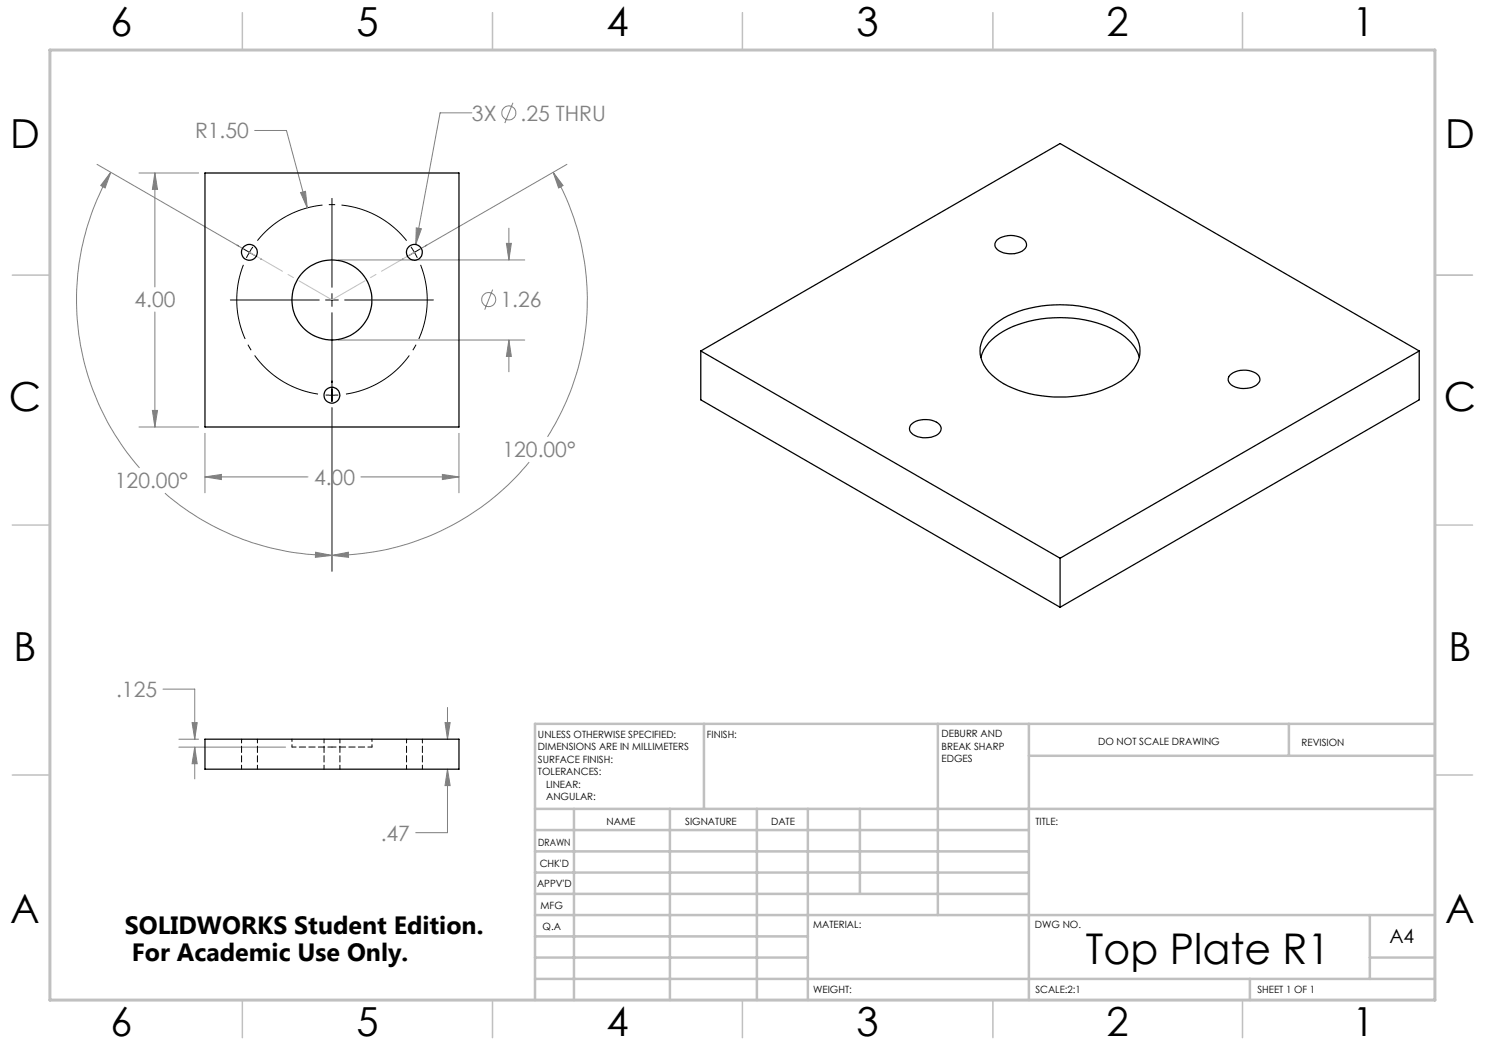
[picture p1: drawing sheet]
<svg xmlns="http://www.w3.org/2000/svg" width="297mm" height="210mm" viewBox="0 0 297 210" stroke-linecap="round" stroke-linejoin="round" font-family="sans-serif">
<g fill="none" stroke="#808080" stroke-width=".2">
<path d="M19.4 32.9l29.4 16.9M22.2 34.5l-1.2 3.1-.9-.5zM22.2 34.5a51.1 51.1 0 0 0 5.7 59.1M27.8 34.6h11.9M31 34.6v22.8M31 34.6l.5 3.3h-1zM50.9 26.1h6.4l4.2 15.5M60.1 38.5l1-.2 .4 3.3zM94.4 22.6h-6.4l-4.9 26.3M102.6 20.6l-1.6 4M110.6 34.5l2 2.6-.9 .5zM110.6 34.5a51.2 51.2 0 0 1-1.1 52.9"/>
<path d="M113.4 32.9l-29.4 16.9M67.7 52h37.3M83.3 45.6l1 .1-1.2 3.2zM98.5 57.9l-1.6 4M101.3 48.7h1l-.5 3.3zM101.8 45.6v6.4M31 62.4v23M67.7 68h37.3M101.8 68v6.4M101.8 68l.5 3.3h-1zM27.8 85.4h11.9M30.5 82.1h1l-.5 3.3z"/>
<path d="M33 98.6a50.9 50.9 0 0 0 33.4 12.5M41 86.7v11.9M41 95.4h20.6M41 95.4l3.3-.5v1zM66.4 81.6v32.7M72.2 95.4h19.6M88.5 94.9l3.3 .5-3.3 .5zM91.8 86.7v11.9M105.8 92.4a51.1 51.1 0 0 1-39.4 18.7M63.1 110.4l3.3 .7-3.3 .4zM66.4 111.1l3.3-.7v1.1zM32.6 137.8h6.3v10"/>
<path d="M35.8 149.4h21.3M35.8 147.8h3.9M38.4 144.5h1l-.5 3.3zM38.9 149.4v6.4M38.9 149.4l.5 3.3h-1zM89 144.5h1l-.5 3.3zM89.5 153.8v12.7h-6.4M89.5 141.5v6.3M89.5 153.8l.5 3.3h-1z"/>
<circle cx="101.8" cy="22.6" r="1.41"/>
<circle cx="97.7" cy="59.9" r="1.42"/>
</g>
<path d="M48.8 52.7a19 19 0 0 0 15.1 26.2M81.5 48.3a19 19 0 0 0-30.2 0M68.9 78.9a19 19 0 0 0 15.1-26.2" fill="none" stroke="#000" stroke-width=".2" stroke-dasharray="15.2 1.3 1.3 1.3" stroke-dashoffset="-.3" stroke-linecap="butt"/>
<g fill="none" stroke="#000" stroke-width=".2">
<path d="M66.4 39.7v17.8M46.1 60h17.8M47.4 49l.3 .2M48.8 49.8l2.2 1.3M50.6 49.4l-1.3 2.2M52.1 51.7l.3 .2M65.1 60h2.6M66.4 58.7v2.6M68.9 60h17.8M80.7 51.7l-.3 .2M82.2 49.4l1.3 2.2M84 49.8l-2.2 1.3"/>
<path d="M85.3 49l-.2 .2M65.1 79h2.6M66.4 62.5v17.8M66.4 81.6v.3"/>
</g>
<path d="M49.9 50.4l16.5 9.6M66.4 60l16.5-9.6" fill="none" stroke="#c0c0c0" stroke-width=".2" stroke-dasharray="15.2 1.3 1.3 1.3" stroke-dashoffset="7.6"/>
<path d="M287 55h7.5M287 144.8v55.2h-187.2" fill="none" stroke="#c0c0c0" stroke-width=".2"/>
<g fill="none" stroke="#c0c0c0" stroke-width=".5">
<path d="M140.8 144.8v17M187.6 144.8v38.2M205.8 144.8v55.2M205.8 151.2h81.2M257.8 144.8v6.4M287 144.8h-180v55.2M107 161.8h180M107 178.8h98.8M107 174.5h98.8M107 170.3h98.8M107 166h98.8M114.8 161.8v38.2"/>
<path d="M134 161.8v38.2M151.4 161.8v38.2M161.6 161.8v38.2M172 161.8v17M107 195.8h180M107 191.5h54.6M107 187.3h54.6M107 183h180M250 195.8v4.2M274 191.5h13M274 183v12.8"/>
</g>
<g fill="none" stroke="#c0c0c0" stroke-width=".3">
<path d="M48.5 2.5v7.5M98.5 2.5v7.5M148.5 2.5v7.5M198.6 2.5v7.5M248.5 2.5v7.5M2.5 55h7.5M287 55h7.5M2.5 105h7.5M287 105h7.5M2.5 155h7.5M287 155h7.5M48.5 200v7.5"/>
<path d="M98.5 200v7.5M148.5 200v7.5M198.6 200v7.5M248.5 200v7.5"/>
</g>
<path d="M10 10h277v190h-277z" fill="none" stroke="#c0c0c0" stroke-width=".6"/>
<g fill="#808080">
<path d="M66.4 111.1l3.3-.7v1.1zM110.6 34.5l2 2.6-.9 .5zM22.2 34.5l-1.2 3.1-.9-.5zM63.1 110.4l3.3 .7-3.3 .4z"/>
<path d="M38.9 149.4l.5 3.3h-1zM38.4 144.5h1l-.5 3.3zM89 144.5h1l-.5 3.3zM89.5 153.8l.5 3.3h-1zM83.3 45.6l-.2 3.3 1.2-3.2zM41 95.4l3.3-.5v1zM88.5 94.9l3.3 .5-3.3 .5zM31 34.6l.5 3.3h-1zM30.5 82.1h1l-.5 3.3zM101.3 48.7h1l-.5 3.3zM101.8 68l.5 3.3h-1zM60.1 38.5l1.4 3.1-.4-3.3z"/>
</g>
<g fill="none" stroke="#000" stroke-width=".25">
<path d="M41 34.6h50.8v50.8h-50.8zM199.4 48a4.5 4.5 0 0 1 5.6 .1 1.33 1.33 0 0 1-.6 2.1 4.6 4.6 0 0 1-5.2-.6 1.16 1.16 0 0 1 .2-1.6zM140.2 70.2v9.8l71.8 41.5M140.2 70.2l71.8 41.4M140.2 70.2l71.8-41.5 71.8 41.5M196.2 71.5a8.6 8.6 0 0 1 4.5-5.3 24.9 24.9 0 0 1 22.6 0 8.8 8.8 0 0 1 4.6 5.3M198.4 65.4a19.5 19.5 0 0 1 12.3-4.4 23 23 0 0 1 13.5 3.2 7.2 7.2 0 0 1 3.8 6.7 9.1 9.1 0 0 1-5.6 6.3 25.5 25.5 0 0 1-21.7-.5 8.7 8.7 0 0 1-4.7-5.8 6.5 6.5 0 0 1 2.4-5.5zM245.9 75.1a4.4 4.4 0 0 1 5.9 .1 1.27 1.27 0 0 1-.6 1.9 4.6 4.6 0 0 1-5.2-.4 1.16 1.16 0 0 1-.1-1.6zM283.8 70.2l-71.8 41.4M283.8 70.2v9.8l-71.8 41.5M182.1 85a4.4 4.4 0 0 1 5.9 0 1.51 1.51 0 0 1-1.2 2.3 4.4 4.4 0 0 1-4.7-.9 1.19 1.19 0 0 1 0-1.4zM212 111.6v9.9"/>
<path d="M41 147.8h50.8v6h-50.8z"/>
<circle cx="49.9" cy="50.5" r="1.59"/>
<circle cx="66.4" cy="60" r="8"/>
<circle cx="82.9" cy="50.5" r="1.6"/>
<circle cx="66.4" cy="79" r="1.59"/>
</g>
<path d="M58.4 149.4h8M66.4 149.4h8" fill="none" stroke="#000" stroke-width=".2" stroke-dasharray="1.3 .6" stroke-dashoffset=".4"/>
<path d="M48.3 147.8v6M51.5 153.8v-6M64.8 147.8v6M68 153.8v-6M81.3 147.8v6M84.5 153.8v-6" fill="none" stroke="#000" stroke-width=".2" stroke-dasharray="1.3 .6" stroke-dashoffset=".5"/>
<path d="M58.4 147.8v1.6M74.4 149.4v-1.6" fill="none" stroke="#000" stroke-width=".2" stroke-dasharray="1.3 .6" stroke-dashoffset=".8"/>
<text font-size="8.5" x="217.2" y="192.7">Top Plate R1</text>
<g font-size="8">
<text x="22.1" y="7.1">6</text>
<text x="71.3" y="7.2">5</text>
<text x="121.3" y="7.2">4</text>
<text x="171.3" y="7.2">3</text>
<text x="221.3" y="7.2">2</text>
<text x="270.5" y="7.2">1</text>
<text x="2" y="29.7">D</text>
<text x="289" y="29.7">D</text>
<text x="1.8" y="82.1">C</text>
<text x="288.8" y="82.2">C</text>
<text x="2.7" y="132.1">B</text>
<text x="289.7" y="132.2">B</text>
<text x="2" y="184.6">A</text>
<text x="289" y="184.7">A</text>
<text x="22.1" y="207.1">6</text>
<text x="71.3" y="207.1">5</text>
<text x="121.3" y="207.1">4</text>
<text x="171.3" y="207.1">3</text>
<text x="221.3" y="207.1">2</text>
<text x="270.5" y="207.1">1</text>
</g>
<g font-size="5">
<text x="25" y="186.7">SOLIDWORKS Student Edition.</text>
<text x="26.4" y="192.2">For Academic Use Only.</text>
</g>
<g font-size="4.2" fill="#808080">
<text x="39" y="27.7">R1.50</text>
<text x="94.4" y="24.1">3X</text>
<text x="104.1" y="24.1">.25 THRU</text>
<text x="26.9" y="61.5">4.00</text>
<text x="100.1" y="61.5">1.26</text>
<text x="100.5" y="91.5">120.00°</text>
<text x="23" y="97.7">120.00°</text>
<text x="62.8" y="97">4.00</text>
<text x="23.2" y="139.4">.125</text>
<text x="76.1" y="168.1">.47</text>
</g>
<text font-size="3.9" x="277.9" y="188.5">A4</text>
<g font-size="2">
<text x="107.6" y="147.6">UNLESS OTHERWISE SPECIFIED:</text>
<text x="141.4" y="147.6">FINISH:</text>
<text x="188.3" y="147.5">DEBURR AND</text>
<text x="188.3" y="150">BREAK SHARP</text>
<text x="219.6" y="149">DO NOT SCALE DRAWING</text>
<text x="260.3" y="149.2">REVISION</text>
<text x="107.6" y="150.1">DIMENSIONS ARE IN MILLIMETERS</text>
<text x="107.6" y="152.6">SURFACE FINISH:</text>
<text x="107.6" y="155.1">TOLERANCES:</text>
<text x="188.3" y="152.5">EDGES</text>
<text x="109.2" y="157.6">LINEAR:</text>
<text x="109.2" y="160.1">ANGULAR:</text>
<text x="121.3" y="165">NAME</text>
<text x="137" y="164.9">SIGNATURE</text>
<text x="154.2" y="164.9">DATE</text>
<text x="207.1" y="164.9">TITLE:</text>
<text x="107.6" y="169.1">DRAWN</text>
<text x="107.9" y="173.3">CHK'D</text>
<text x="107.4" y="177.4">APPV'D</text>
<text x="108.1" y="181.8">MFG</text>
<text x="108.5" y="186">Q.A</text>
<text x="162.6" y="185.5">MATERIAL:</text>
<text x="207" y="185.5">DWG NO.</text>
<text x="162.6" y="198.5">WEIGHT:</text>
<text x="207.1" y="198.6">SCALE:2:1</text>
<text x="251.5" y="198.6">SHEET 1 OF 1</text>
</g>
</svg>
